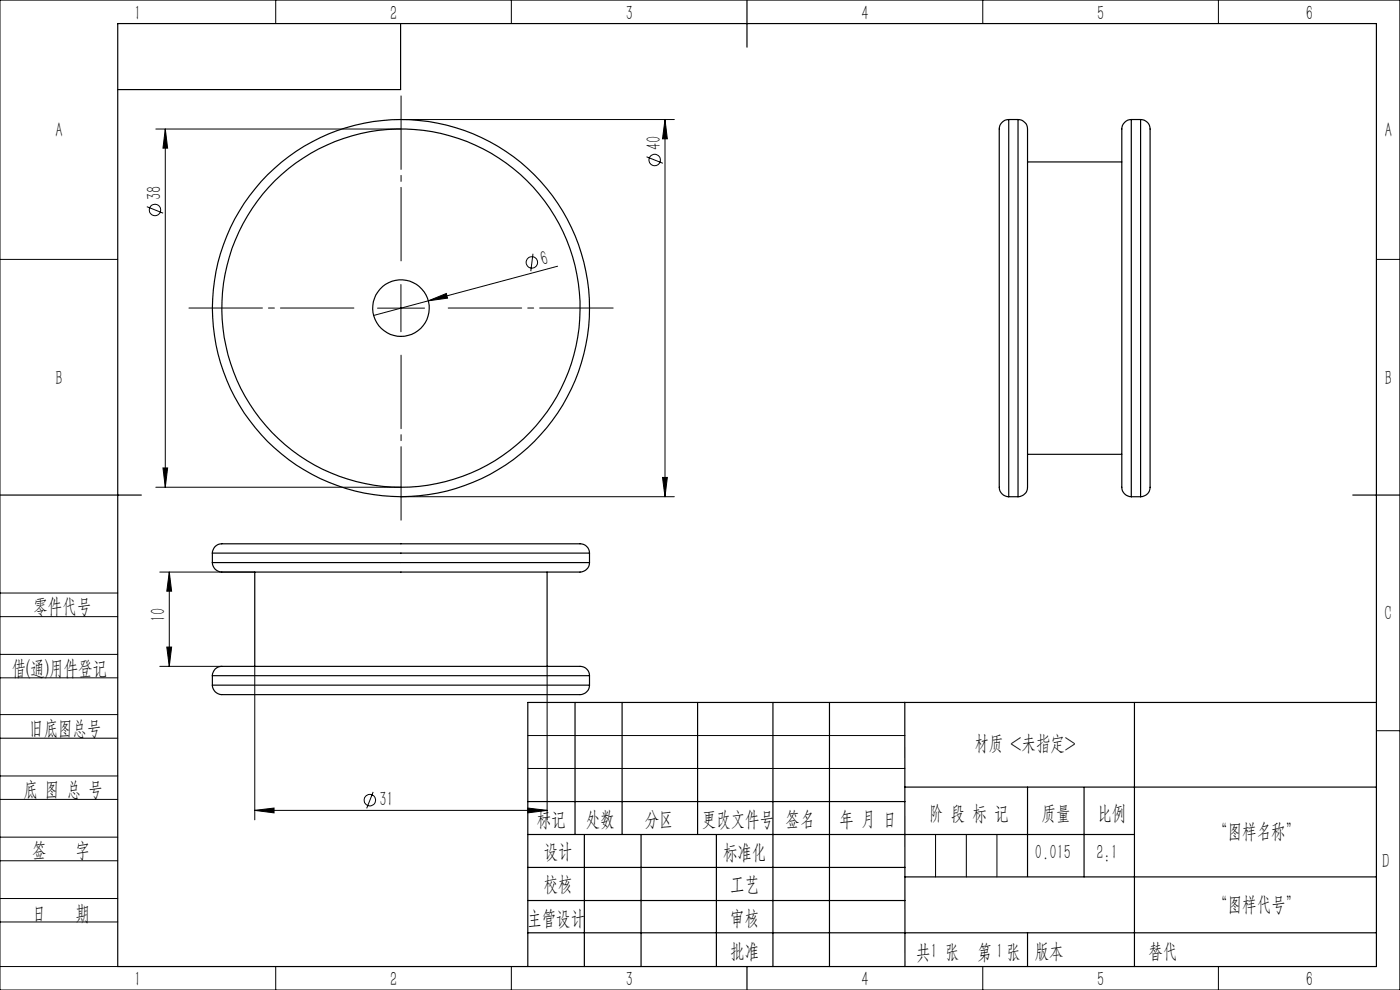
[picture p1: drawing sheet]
<svg xmlns="http://www.w3.org/2000/svg" width="297mm" height="210mm" viewBox="0 0 297 210" stroke-linecap="round" stroke-linejoin="round" font-family="sans-serif">
<g fill="none" stroke="#000" stroke-width=".25">
<path d="M25 5h267v200h-267zM85 5v14h-60M158.5 0v10M214 25.4a2.19 2.19 0 0 0-2 2.7v73.8a4.7 4.7 0 0 0 .3 2.6l.6 .5 1.1 .4M214 25.4v80M214 25.4h2M216 25.4a2.19 2.19 0 0 1 2 2.7v73.8a5.2 5.2 0 0 1-.3 2.6l-.6 .5-1.1 .4M216 25.4v80M218 34.4h20M240 25.4a2.13 2.13 0 0 0-2 2.5v74.3a3.2 3.2 0 0 0 .9 2.8l1.1 .4M240 25.4v80M240 25.4h2"/>
<path d="M242 25.4a2.08 2.08 0 0 1 2 2.5v74.7a2.2 2.2 0 0 1-2 2.8M242 25.4v80M218 96.4h20M0 105h30M45 117.3a2.25 2.25 0 0 1 2.9-2h73.8a3.9 3.9 0 0 1 2.8 .6 1.92 1.92 0 0 1 .6 1.4M45 119.3a2.3 2.3 0 0 0 2.9 2h73.8a3.3 3.3 0 0 0 3-.9l.4-1.1M45 117.3h80.1M45 119.3h80.1M45 117.3v2M125.1 117.3v2M214 105.4h2M240 105.4h2"/>
<path d="M287 105h10M54 121.3v20M116.1 121.3v20M45 143.3a2.16 2.16 0 0 1 2.7-2h73.8a4.4 4.4 0 0 1 3 .6 1.92 1.92 0 0 1 .6 1.4M45 145.3a2.22 2.22 0 0 0 2.7 2h73.8a3.5 3.5 0 0 0 3.2-.9l.4-1.1M45 143.3h80.1M45 145.3h80.1M45 143.3v2M122 149v28M125.1 143.3v2M132 149v28M148 149v28"/>
<path d="M164 149v56M176 149v56M191.9 149l.1 56M240.7 149v56M292 149h-180v56M112 177h128.7M112 170h80M124 177v28M136 177v28M152 177v28M191.9 167h100.1M218 167v18.9"/>
<path d="M230 167v19M112 197.9h180M112 184h80M112 191h80M192 186h100M218 197.9v7.1M158.5 205v5"/>
<circle cx="85.1" cy="65.4" r="40"/>
<circle cx="85.1" cy="65.4" r="6"/>
<circle cx="85.1" cy="65.4" r="38"/>
</g>
<g fill="none" stroke="#000" stroke-width=".21">
<path d="M0 0h297v210h-297zM58.5 0v5M108.5 0v5M208.5 0v5M258.5 0v5M33.1 27.4h52M35.1 27.4l.5 4h-1zM35.1 27.4v76M85.1 25.4h58M137.2 33.3l3.4 1.3M141.1 25.4l.5 4h-1.1zM141.1 25.4v80"/>
<path d="M0 55h25M31.2 43.8l3.4 1.4M113.1 53.8l-.5 3.7M118.3 56.5l-39 10.4M292 55h5M80.1 65.4h10M85.1 60.4v10M90.9 63.8l3.8-1.5 .2 .9zM34.6 99.3h1l-.5 4.1zM33.1 103.4h52M85.1 105.4h58M140.5 101.3h1.1l-.5 4.1z"/>
<path d="M0 138.8h25M0 125.8h25M0 130.8h25M33.9 121.3h20.1M35.4 137.3h1l-.5 4zM35.9 121.3l.5 4.1h-1zM35.9 121.3v20M0 143.8h25M0 156.6h25M0 151.6h25M33.9 141.3h13.2M54 141.3v32.6"/>
<path d="M112 156h80M116.1 141.3v32.6M292 155h5M0 169.6h25M0 164.6h25M0 177.6h25M54 171.9l4.1-.5v1zM54 171.9h62.1M79.2 168l-1.4 3.5M112 171.4l4.1 .5-4.1 .5zM112 163h80M198.5 177v9"/>
<path d="M205 177v9M211.5 177v9M0 182.6h25M0 190.6h25M0 195.6h25M0 205h25M58.5 205v5M108.5 205v5M208.5 205v5M258.5 205v5"/>
<circle cx="138.9" cy="34" r="1.22"/>
<circle cx="32.9" cy="44.5" r="1.22"/>
<circle cx="112.8" cy="55.7" r="1.21"/>
<circle cx="78.5" cy="169.7" r="1.21"/>
</g>
<path d="M85.1 55.3v-35M75.1 65.3h-35M85.1 75.3v35M95.1 65.3h35" fill="none" stroke="#000" stroke-width=".21" stroke-dasharray="30.5 1.3 1.3 1.3" stroke-dashoffset="14.9"/>
<g fill="#000">
<path d="M90.9 63.8l3.8-1.5 .2 .9z"/>
<path d="M35.1 27.4l.5 4h-1zM34.6 99.3h1l-.5 4.1zM141.1 25.4l.5 4h-1.1zM140.5 101.3h1.1l-.5 4.1zM35.9 121.3l.5 4.1h-1zM35.4 137.3h1l-.5 4z"/>
<path d="M54 171.9l4.1-.5v1zM112 171.4l4.1 .5-4.1 .5z"/>
</g>
<g font-size="4.4">
<text x="28.5" y="4.1">1</text>
<text x="82.7" y="4.1">2</text>
<text x="132.7" y="4.1">3</text>
<text x="182.7" y="4.1">4</text>
<text x="232.7" y="4.1">5</text>
<text x="277" y="4.1">6</text>
<text x="11.7" y="29.1">A</text>
<text x="293.8" y="29.1">A</text>
<text x="140.2" y="31.9" transform="rotate(-90 140.2 31.9)">40</text>
<text x="34.2" y="42.5" transform="rotate(-90 34.2 42.5)">38</text>
<text x="115.1" y="56.4" transform="rotate(-15 115.1 56.4)">6</text>
<text x="11.7" y="81.6">B</text>
<text x="293.8" y="81.6">B</text>
<text x="7.1" y="130.1">零件代号</text>
<text x="35" y="131.9" transform="rotate(-90 35 131.9)">10</text>
<text x="293.7" y="131.6">C</text>
<text x="2.5" y="143.2">借(通)用件登记</text>
<text x="6.2" y="155.8">旧底图总号</text>
<text x="206.7" y="159.1">材质 &lt;未指定&gt;</text>
<text x="5" y="168.9">底 图 总 号</text>
<text x="80.5" y="171">31</text>
<text x="197.1" y="173.8">阶 段 标 记</text>
<text x="221" y="173.8">质量</text>
<text x="232.8" y="173.8">比例</text>
<text x="113.9" y="175.2">标记</text>
<text x="124.3" y="175.2">处数</text>
<text x="136.8" y="175.2">分区</text>
<text x="148.9" y="175.2">更改文件号</text>
<text x="166.7" y="175.2">签名</text>
<text x="178.1" y="175.2">年 月 日</text>
<text x="257.4" y="177.8">“图样名称”</text>
<text x="6.8" y="181.9">签</text>
<text x="16" y="181.9">字</text>
<text x="115.3" y="182.1">设计</text>
<text x="153.4" y="182.2">标准化</text>
<text x="219.6" y="182.1">0.015</text>
<text x="232.6" y="182.1">2:1</text>
<text x="293.2" y="184.1">D</text>
<text x="115.3" y="189">校核</text>
<text x="154.9" y="189">工艺</text>
<text x="6.8" y="195.2">日</text>
<text x="16" y="195.2">期</text>
<text x="111.9" y="196.2">主管设计</text>
<text x="154.9" y="196.2">审核</text>
<text x="257.4" y="193.2">“图样代号”</text>
<text x="154.9" y="203.1">批准</text>
<text x="194.4" y="203.4">共 张</text>
<text x="197.4" y="203.1">1</text>
<text x="207.4" y="203.4">第 张</text>
<text x="211.3" y="203.1">1</text>
<text x="219.5" y="203.1">版本</text>
<text x="243.6" y="203.1">替代</text>
<text x="28.5" y="209.1">1</text>
<text x="82.7" y="209.1">2</text>
<text x="132.7" y="209.1">3</text>
<text x="182.7" y="209.1">4</text>
<text x="232.7" y="209.1">5</text>
<text x="277" y="209.1">6</text>
</g>
</svg>
